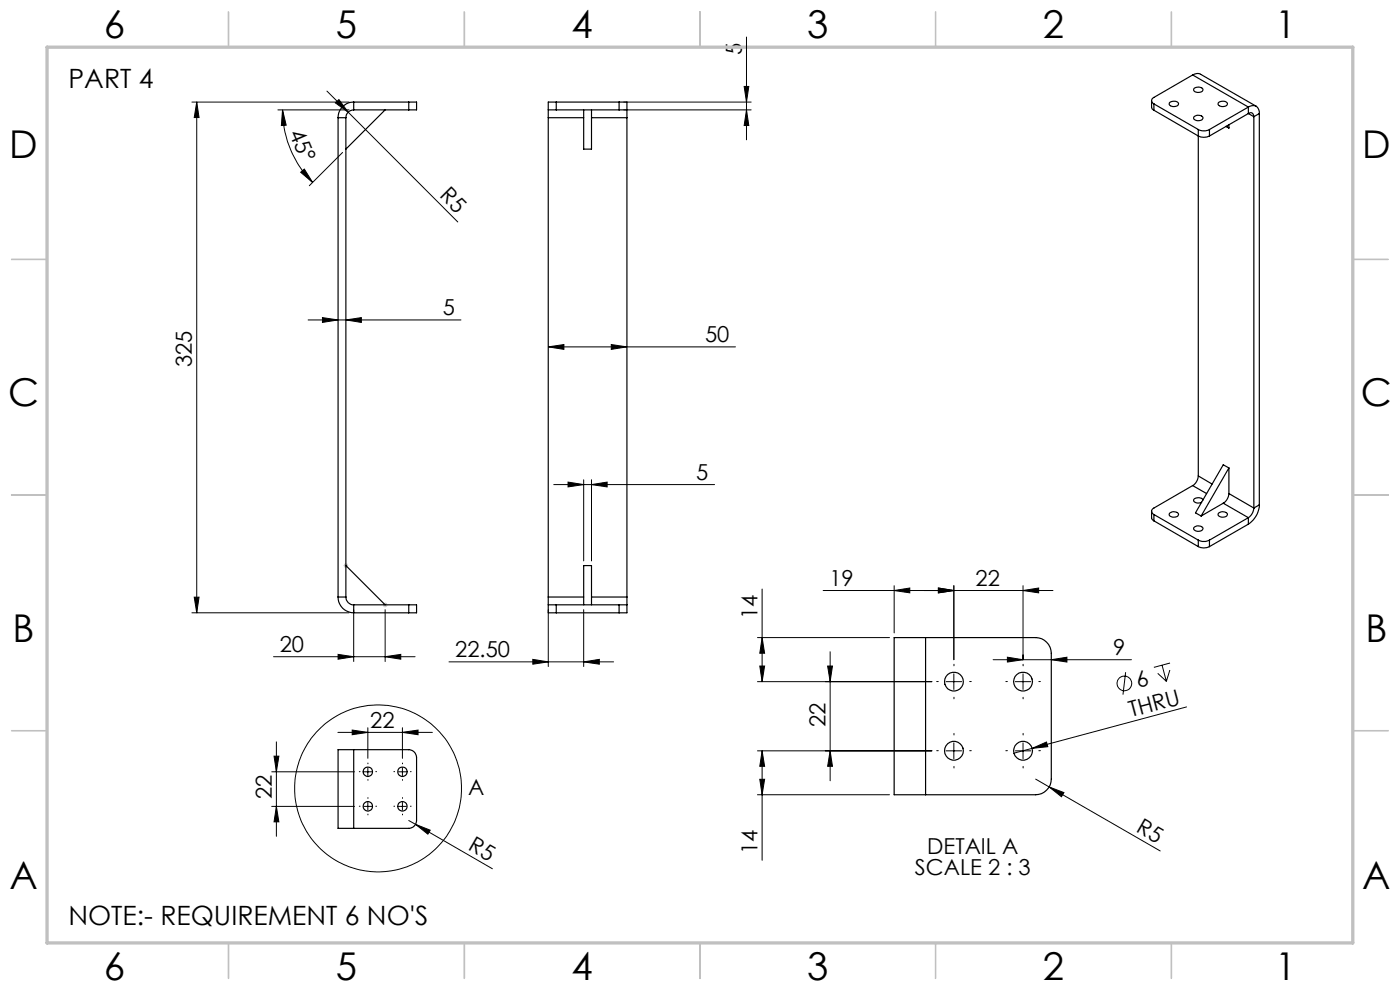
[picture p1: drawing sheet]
<svg xmlns="http://www.w3.org/2000/svg" width="297mm" height="210mm" viewBox="0 0 297 210" stroke-linecap="round" stroke-linejoin="round" font-family="sans-serif">
<g fill="none" stroke="#000" stroke-width=".21">
<path d="M69.4 19.3l4.5 4.5M157.9 18.3h1l-.5 3.4zM158.4 7.9v21.8M40.7 21.7h33.3M41.7 21.7v108.3M41.7 21.7l.5 3.2h-1zM58.9 23.3h15.1M59.9 23.3l.8 3.3h-1zM59.9 23.3a22 22 0 0 0 6.4 15.4M63.8 36.5l.8-.6 1.7 2.8zM71.2 21.8l.7-.7 2 2.7zM72.7 32.3l-7.1 7.1"/>
<path d="M73.9 23.8l23.2 23.3M132.3 21.7h27M132.3 23.3h27M158.4 23.3l.5 3.3h-1zM65.4 67.9h32.4M68.4 67.4l3.3 .5-3.3 .5zM73.4 67.9l3.3-.5v1zM116.3 73.6l3.3-.5v1zM116.3 73.6h39.7M129.7 73.1l3.3 .5-3.3 .5zM117.5 102.8h34.1M120.5 102.3l3.3 .5-3.3 .5z"/>
<path d="M123.8 101.8v17.2M125.5 102.8l3.3-.5v1zM125.5 101.8v17.2M40.7 130h33.3M41.2 126.7h1l-.5 3.3zM58 139.3h30.1M71.7 138.8l3.3 .5-3.3 .5zM75 129.3v11M81.7 139.3l3.3-.5v1zM81.7 129.3v11M113 139.9l3.3 .5-3.3 .5zM116.3 129.3v12.1"/>
<path d="M123.8 129.3v12.1M160.7 135.2h28M161.7 135.2l.5 3.4h-1zM161.7 124.9v19.7M174.6 125.3h48.8M176.1 138.2v27.4M189.7 125.3l3.3-.6v1.1zM189.7 124.2v10.1M199.1 124.7l3.3 .6-3.3 .5zM202.4 124.2v15.7M210.7 139.9h29.3M213.7 139.4l3.3 .5-3.3 .5z"/>
<path d="M217 125.3l3.3-.6v1.1zM217 124.2v15.7M223 139.9l3.3-.5v1zM58.6 157.4v20M71.7 155.4h20M74.7 154.9l3.3 .5-3.3 .4zM78 154.4v6.5M85.4 155.4l3.3-.5v.9zM85.4 154.4v6.5M95.2 140.4h35M123.8 140.4l3.3-.5v1zM160.7 159.3h37"/>
<path d="M160.7 144.6h37M161.2 141.3h1l-.5 3.3zM161.7 159.3l.5 3.3h-1zM161.7 159.3v23.2M175.6 141.3h1l-.5 3.3zM176.1 159.3l.5 3.3h-1zM200.7 159.3h3.3M200.7 144.6h3.3M202.4 142.9v3.4M202.4 157.6v3.3M215.4 159.3h3.3M215.4 144.6h3.3"/>
<path d="M217 142.9v3.4M217 157.6v3.3M219 158.7l3-1.3 .3 1zM219 158.7l-3.9 1.1M238.8 142.6l-.6 4.7M245.6 142.8l1.8 1.7M246.5 141.1l.9 3.4M248.2 142.1l-.8 2.4M248.2 140.6l-3.4 1M251.7 150l-32.7 8.7M57.6 171.1h17.6M57.6 163.7h17.6"/>
<path d="M58.1 160.4h1.1l-.6 3.3zM58.6 171.1l.6 3.2h-1.1zM77.2 171.1h1.7M77.2 163.7h1.7M78 162.9v1.6M78 170.2v1.7M84.5 171.1h1.7M84.5 163.7h1.7M85.4 162.9v1.6M85.4 170.2v1.7M86.7 174.1l1.5 .8M88.2 174.9l3.1 1.2-.5 .8z"/>
<path d="M88.2 174.9l16.3 9.4M160.7 168.6h28M161.2 165.3h1l-.5 3.3zM219.7 165.3l26.4 15.2M222.6 166.9l3.1 1.2-.5 .9z"/>
<circle cx="238.5" cy="145" r="1.56"/>
<circle cx="80.2" cy="167.2" r="17.7"/>
</g>
<path d="M72.9 120h1M73 119.6l.7 .7M73.4 119.5v1M73.7 119.6l-.7 .7M81.2 128.3h1M81.4 127.9l.7 .7M81.7 127.8v1M82.1 127.9l-.7 .7" fill="none" stroke="#c0c0c0" stroke-width=".21"/>
<g fill="none" stroke="#000" stroke-width=".21" stroke-dasharray="15.2 1.3 1.3 1.3">
<path d="M199 144.6h-.3M199 159.2h-.3M202.4 141.2v-.3M202.4 147.9v.3M202.4 155.9v-.3M205.7 144.6h.3M205.7 159.2h.3M213.7 159.2h-.3M213.7 144.6h-.3M217 155.9v-.3M217 141.2v-.3M217 147.9v.3"/>
<path d="M220.4 159.2h.3M220.4 144.6h.3M76.4 163.7h-.2M76.4 171h-.2M78.1 162v-.1M78.1 165.4v.1M78.1 169.4v-.2M78.1 172.7v.2M79.7 163.7h.2M79.7 171h.2M83.7 171h-.1M83.7 163.7h-.1"/>
<path d="M85.4 169.4v-.2M85.4 172.7v.2M85.4 162v-.1M85.4 165.4v.1M87.1 171h.1M87.1 163.7h.1M202.4 162.6v.3M217 162.6v.3"/>
</g>
<g fill="none" stroke="#c0c0c0" stroke-width=".35">
<path d="M48.5 2.5v7.5M98.5 2.5v7.5M148.5 2.5v7.5M198.5 2.5v7.5M248.5 2.5v7.5M2.5 55h7.5M287 55h7.5M2.5 105h7.5M287 105h7.5M2.5 155h7.5M287 155h7.5M48.5 200v7.5"/>
<path d="M98.5 200v7.5M148.5 200v7.5M198.5 200v7.5M248.5 200v7.5"/>
</g>
<path d="M10 10h277v190h-277z" fill="none" stroke="#c0c0c0" stroke-width=".7"/>
<g fill="#000">
<path d="M71.2 21.8l.7-.7 2 2.7zM219 158.7l3-1.3 .3 1zM88.2 174.9l3.1 1.2-.5 .8zM222.6 166.9l3.1 1.2-.5 .9z"/>
<path d="M59.9 23.3l.8 3.3h-1zM63.8 36.5l.8-.6 1.7 2.8z"/>
<path d="M157.9 18.3h1l-.5 3.4zM158.4 23.3l.5 3.3h-1zM58.1 160.4h1.1l-.6 3.3zM58.6 171.1l.6 3.2h-1.1zM175.6 141.3h1l-.5 3.3zM176.1 159.3l.5 3.3h-1zM161.7 159.3l.5 3.3h-1zM161.2 165.3h1l-.5 3.3z"/>
<path d="M68.4 67.4l3.3 .5-3.3 .5zM73.4 67.9l3.3-.5v1zM74.7 154.9l3.3 .5-3.3 .4zM85.4 155.4l3.3-.5v.9zM199.1 124.7l3.3 .6-3.3 .5zM217 125.3l3.3-.6v1.1zM213.7 139.4l3.3 .5-3.3 .5zM223 139.9l3.3-.5v1z"/>
<path d="M116.3 73.6l3.3-.5v1zM129.7 73.1l3.3 .5-3.3 .5z"/>
<path d="M120.5 102.3l3.3 .5-3.3 .5zM125.5 102.8l3.3-.5v1z"/>
<path d="M41.2 126.7h1l-.5 3.3zM41.7 21.7l.5 3.2h-1z"/>
<path d="M71.7 138.8l3.3 .5-3.3 .5zM81.7 139.3l3.3-.5v1z"/>
<path d="M189.7 125.3l3.3-.6v1.1zM199.1 124.7l3.3 .6-3.3 .5z"/>
<path d="M123.8 140.4l3.3-.5v1zM113 139.9l3.3 .5-3.3 .5z"/>
<path d="M161.2 141.3h1l-.5 3.3zM161.7 135.2l.5 3.4h-1z"/>
</g>
<g fill="none" stroke="#000" stroke-width=".25">
<path d="M253 15.9l-8.2 4.8a.73 .73 0 0 0-.5 .7 .73 .73 0 0 0 .5 .6M253 15.9l.4-.2a1.4 1.4 0 0 1 1.3 .1l11.8 6.7M253 15.9l11.8 6.8M253.3 18.8a1.2 1.2 0 0 1 1.9 .3 1.15 1.15 0 0 1-2-.1zM71.7 25v101.6M71.7 25h1.7M73.4 25v101.6M75 21.7a3.3 3.3 0 0 0-3.3 3.3M75 23.3a1.69 1.69 0 0 0-1.6 1.7M75 21.7v1.6M75 21.7h11.7M75 23.3h11.7"/>
<path d="M81.7 23.3l-8.3 8.3M86.7 21.7h1.7v1.6h-1.7M86.7 21.7v1.6M116.3 23.3h1.7M116.3 23.3v1.7M116.3 25h7.5M116.3 25v101.6M118 21.7h-1.7v1.6M118 21.7h13.3M118 23.3h13.3M118 21.7v1.6M123.8 23.3v8.3h1.7v-8.3"/>
<path d="M125.5 25h7.5M131.3 23.3h1.7M131.3 21.7h1.7v1.6M131.3 21.7v1.6M133 23.3v1.7M133 25v101.6M244.3 21.4v1.5l.5 .5M244.8 23.4l9.4 5.4a2.62 2.62 0 0 0 2.4 0M244.8 22l9.4 5.5M244.8 22v1.4M248.1 21.8a1.2 1.2 0 0 1 1.9 .3 1.15 1.15 0 0 1-2-.1zM253.3 24.8a1.2 1.2 0 0 1 1.9 .3 1.15 1.15 0 0 1-2-.1z"/>
<path d="M254.2 27.5a2.62 2.62 0 0 0 2.4 0M254.2 27.5v73.5M256.6 27.5v1.3M258.6 21.7a1.21 1.21 0 0 1 1.8 .4 1.15 1.15 0 0 1-2-.1zM260.7 26.4v.8l-.6-.4M264.8 22.7a1.42 1.42 0 0 1 1.7-.2 1.42 1.42 0 0 1 .7 1.6M264.8 24.1a.7 .7 0 0 1 .9-.1 .7 .7 0 0 1 .3 .8M264.8 22.7l-8.2 4.8M264.8 22.7v1.4M264.8 24.1l-8.2 4.7M264.8 24.1l1.2 .7M266 24.8v83"/>
<path d="M267.2 24.1l-1.2 .7M267.2 24.1v83M260.7 99.3v5.4M260.7 99.3l-1.2-.7-5.9 10.2 1.2 .7M260.7 99.3l-5.9 10.2M73.4 120l8.3 8.3M244.3 108.4v1.6l.5 .5M244.8 109.1v1.4M244.8 109.1l9.4 5.5M244.8 110.5l9.4 5.4M248.1 108.9a1.2 1.2 0 0 1 1.9 .3 1.15 1.15 0 0 1-2-.1zM253 103l-8.2 4.8a.73 .73 0 0 0-.5 .7 .73 .73 0 0 0 .5 .6"/>
<path d="M253 103l3 1.7M253.3 111.9a1.2 1.2 0 0 1 1.9 .3 1.13 1.13 0 0 1-2-.1zM254.2 114.6a2.61 2.61 0 0 0 2.4 0M254.2 115.9a2.61 2.61 0 0 0 2.4 0M254.2 101a2.61 2.61 0 0 1-1.2 2M254.2 114.6v1.3M254.2 101l2.9 1.7M255.2 106.1a1.19 1.19 0 0 0-2 0 1.11 1.11 0 0 0 1.7 .4M256.6 114.6v1.3M258.4 108.9a1.2 1.2 0 0 1 2 .3 1.15 1.15 0 0 1-2-.1zM259.5 106.7l-4.7 2.8M259.5 106.7l5.3 3.1"/>
<path d="M260.7 104.7a2.61 2.61 0 0 1-1.2 2M260.7 104.7l5.3 3.1M264.8 109.8v1.4M264.8 109.8l-8.2 4.8M264.8 111.2l-8.2 4.7M266 107.8a2.71 2.71 0 0 1-1.2 2M267.2 107.1a5.2 5.2 0 0 1-2.4 4.1M267.2 107.1l-1.2 .7M71.7 126.6a3.3 3.3 0 0 0 3.3 3.4M71.7 126.6h1.7M73.4 126.6a1.63 1.63 0 0 0 1.6 1.7M75 128.3v1.7"/>
<path d="M75 128.3h11.7M75 130h11.7M86.7 128.3h1.7v1.7h-1.7M86.7 128.3v1.7M116.3 128.3v1.7h1.7M116.3 128.3h1.7M116.3 126.6v1.7M116.3 126.6h7.5M118 128.3h13.3M118 130h13.3M118 128.3v1.7M123.8 128.3v-8.3h1.7v8.3"/>
<path d="M125.5 126.6h7.5M131.3 128.3h1.7M131.3 128.3v1.7M133 128.3v1.7h-1.7M133 126.6v1.7M196.4 135.2h23.3a3.4 3.4 0 0 1 3.3 3.4v26.7a3.4 3.4 0 0 1-3.3 3.3h-23.3M196.4 135.2h-6.7v33.4h6.7M196.4 135.2v33.4M75 159h11.7a1.69 1.69 0 0 1 1.7 1.7v13.4a1.69 1.69 0 0 1-1.7 1.6h-11.7M75 159h-3.3v16.7h3.3M75 159v16.7"/>
<circle cx="202.4" cy="144.6" r="1.99"/>
<circle cx="202.4" cy="159.3" r="2"/>
<circle cx="217" cy="144.6" r="2"/>
<circle cx="217" cy="159.2" r="2"/>
<circle cx="78" cy="171" r=".99"/>
<circle cx="78" cy="163.7" r="1"/>
<circle cx="85.4" cy="163.7" r="1"/>
<circle cx="85.4" cy="171" r="1"/>
</g>
<g font-size="8.1">
<text x="22" y="8">6</text>
<text x="71.2" y="8">5</text>
<text x="121.2" y="8">4</text>
<text x="171.3" y="8">3</text>
<text x="221.3" y="8">2</text>
<text x="270.5" y="8">1</text>
<text x="2" y="33.6">D</text>
<text x="289" y="33.6">D</text>
<text x="1.7" y="86.1">C</text>
<text x="288.7" y="86.1">C</text>
<text x="2.7" y="136.1">B</text>
<text x="289.7" y="136.1">B</text>
<text x="2" y="188.6">A</text>
<text x="289" y="188.6">A</text>
<text x="22" y="208">6</text>
<text x="71.2" y="208">5</text>
<text x="121.2" y="208">4</text>
<text x="171.3" y="208">3</text>
<text x="221.3" y="208">2</text>
<text x="270.5" y="208">1</text>
</g>
<g font-size="5.6">
<text x="14.5" y="18.7">PART 4</text>
<text x="14.5" y="196.2">NOTE:- REQUIREMENT 6 NO'S</text>
</g>
<g font-size="4.7">
<text x="157.4" y="11.7" transform="rotate(-90 157.4 11.7)">5</text>
<text x="61.3" y="28.2" transform="rotate(67 61.3 28.2)">45°</text>
<text x="93.1" y="41.6" transform="rotate(45 93.1 41.6)">R5</text>
<text x="93.9" y="66.8">5</text>
<text x="40.7" y="77.9" transform="rotate(-90 40.7 77.9)">325</text>
<text x="149.6" y="72.6">50</text>
<text x="147.7" y="101.7">5</text>
<text x="176" y="124.2">19</text>
<text x="206.9" y="124.2">22</text>
<text x="160.7" y="131.4" transform="rotate(-90 160.7 131.4)">14</text>
<text x="59.4" y="138.3">20</text>
<text x="96.6" y="139.4">22.50</text>
<text x="236.2" y="138.9">9</text>
<text x="241.5" y="145.9" transform="rotate(-15 241.5 145.9)">6</text>
<text x="78.5" y="154.3">22</text>
<text x="175.1" y="154.2" transform="rotate(-90 175.1 154.2)">22</text>
<text x="239.9" y="152.2" transform="rotate(-15 239.9 152.2)">THRU</text>
<text x="57.6" y="169.4" transform="rotate(-90 57.6 169.4)">22</text>
<text x="99.3" y="168.5">A</text>
<text x="240.8" y="176.3" transform="rotate(30 240.8 176.3)">R5</text>
<text x="99.1" y="180.1" transform="rotate(30 99.1 180.1)">R5</text>
<text x="160.7" y="181.2" transform="rotate(-90 160.7 181.2)">14</text>
<text x="194.1" y="185.7">SCALE 2 : 3</text>
<text x="196.7" y="181.2">DETAIL A</text>
</g>
</svg>
